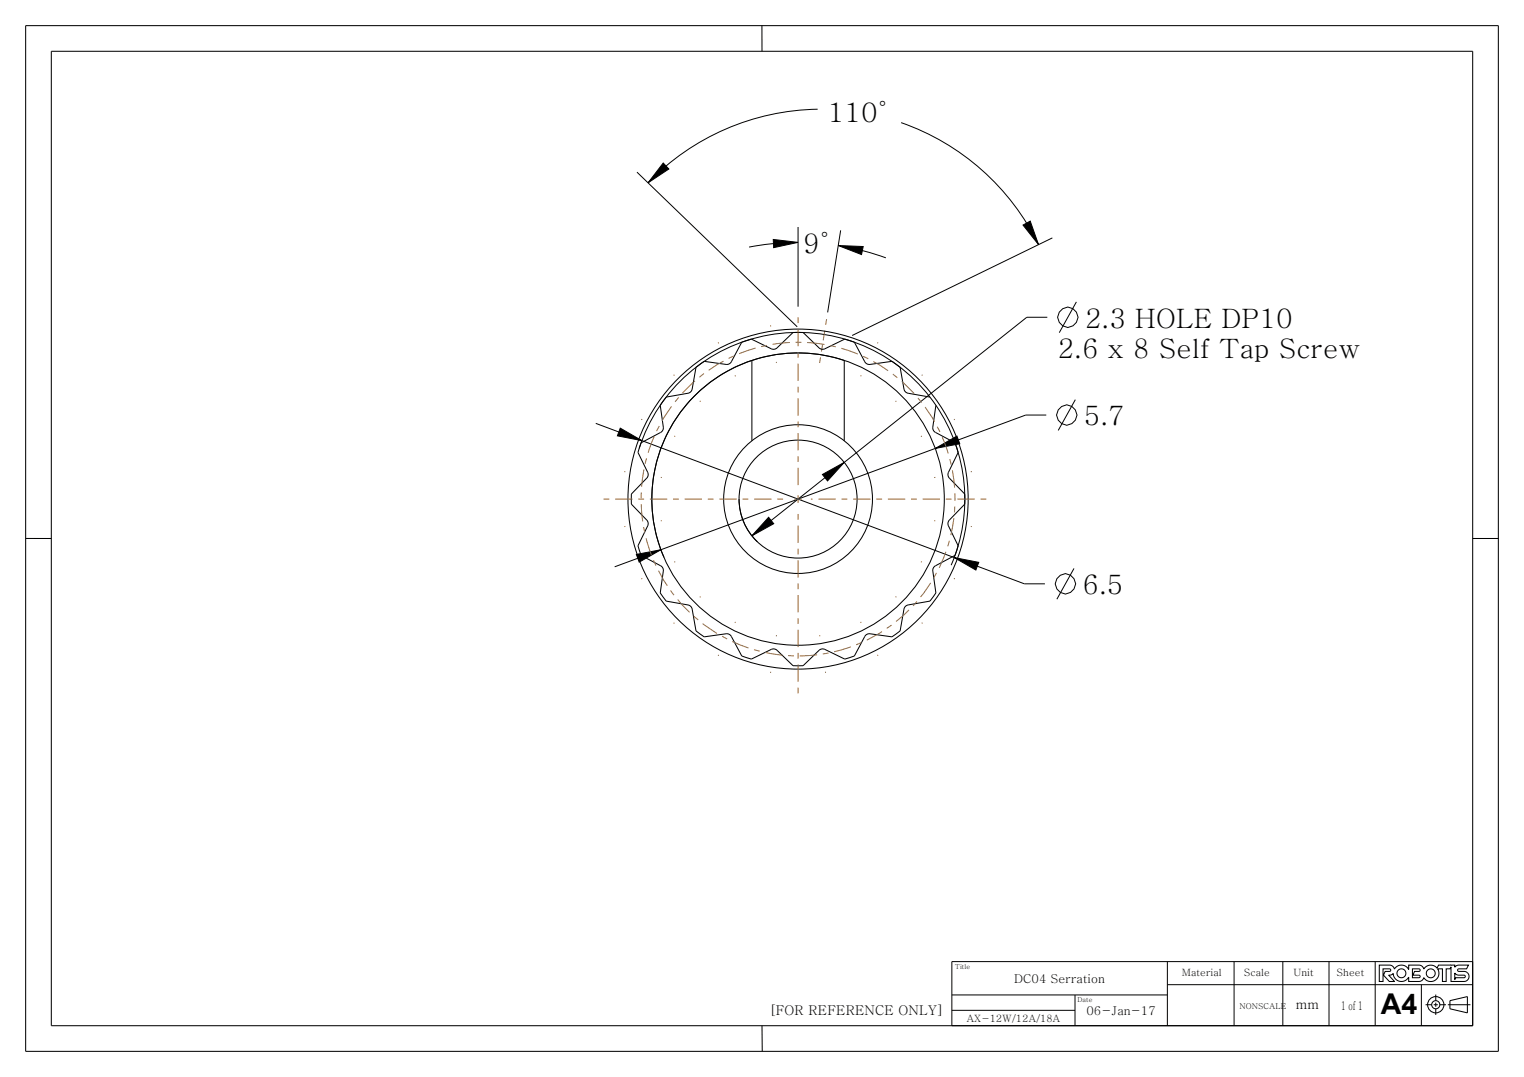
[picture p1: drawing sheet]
<svg xmlns="http://www.w3.org/2000/svg" width="297mm" height="210mm" viewBox="0 0 297 210" stroke-linecap="round" stroke-linejoin="round" font-family="sans-serif">
<path d="M129.3 31.8l1 1.2-4 2.6zM150.7 46.7l4.8 .6-4.7 1zM163.4 47.9l4.8 .2-.3 1.5zM199.4 43.9l1.4-.8 1.6 4.6zM120.9 83.5l4.2 2.4-4.8-.9zM160.3 92.5l4.2-2.3-3.2 3.6zM182.3 87.4l4.2-2.4 .5 1.5zM124 108.1l4.8-.9-4.2 2.4zM149.8 100.9l1 1.2-4.3 2.4zM186 108.7l4.7 1-.5 1.5z" fill="#000"/>
<g fill="none" stroke="#000" stroke-width=".19">
<path d="M124.1 33.6l31.3 30.1M129.3 31.8l1 1.2-4 2.6zM159.3 21.3a47 47 0 0 0-33 14.3M175.6 23.9a47 47 0 0 1 26.8 23.8M150.7 46.7l4.8 .6-4.7 1zM154.5 47.3l-4.7 .3-3.8 .6M155.5 44.3v15.5M163.4 47.9l4.8 .2-.3 1.5zM163.8 44.9l-2.5 16M164.4 48.1l4.6 1 3.6 1.2M199.4 43.9l1.4-.8 1.6 4.6zM205.1 46.4l-39 19"/>
<path d="M209.8 58.9l-3.4 6M164.5 70.3a28.5 28.5 0 0 0-30 7.8 28.5 28.5 0 0 0-5.1 30.6M181.2 77.4a32.5 32.5 0 0 0-56.6 10M182.4 79a32.5 32.5 0 0 1 3 31.2M204.1 61.9h-4l-53.6 42.6M209.6 77.9l-3.4 6M116.1 82.6l83.5 31.2h4M120.9 83.5l4.2 2.4-4.8-.9zM144 97.3a11.5 11.5 0 0 0 3.6 8.3M160.3 92.5l4.2-2.3-3.2 3.6zM182.3 87.4l4.2-2.4 .5 1.5zM203.9 80.9h-4l-80.1 29.6"/>
<path d="M124 108.1l4.8-.9-4.2 2.4zM149.8 100.9l1 1.2-4.3 2.4zM186 108.7l4.7 1-.5 1.5zM209.3 110.8l-3.3 6M185.5 187.5h101.5v12.5h-101.5zM185.5 197h24M185.5 194h42M209.5 194v6M227.5 192h59.5M227.5 187.5v12.5M240.5 187.5v12.5M250 187.5v12.5"/>
<path d="M259 187.5v12.5M268 187.5v12.5M277 192v8"/>
<circle cx="208.1" cy="61.9" r="1.96"/>
<circle cx="207.9" cy="80.9" r="1.96"/>
<circle cx="207.6" cy="113.8" r="1.96"/>
</g>
<g fill="none" stroke="#000" stroke-width=".2">
<path d="M5 5h287v200h-287zM10 10h277v190h-277zM148.5 4.9v5.1M5 105h5M292 105h-5M268.8 188.2h2.2l.5 .3 .2 .4a1.6 1.6 0 0 1 2.8 .1v-.8h2.3l.4 .3 .3 .4a1.6 1.6 0 0 1 2.6-.1l.2-.6h3.2v.4l.6-.4h2.1l-.4 .7h-1.5a.25 .25 0 0 0-.2 .3 .25 .25 0 0 0 .2 .2h1a.98 .98 0 0 1 1 1 .98 .98 0 0 1-1 1h-2.5v-2.9l-.2 .4h-.8v2.5h-.7v-2.5h-.9a1.6 1.6 0 0 1-.5 2.2 1.6 1.6 0 0 1-2.2-.5l-.3 .5-.4 .2-2.3 .1v-.9a1.6 1.6 0 0 1-1.8 .8 1.6 1.6 0 0 1-1.2-1.5l-.4 .3h-.5l1.2 1.3h-1l-1.2-1.3 .3-.7h.9a.25 .25 0 0 0 .2-.2 .25 .25 0 0 0-.2-.3h-1.3v2.5h-.7zM275.3 188.9l1.4 .1 .1 .2-.2 .2h-.9l-.4 .7 1.3 .1 .2 .1-.1 .3h-1.4zM277.8 195.9h1.2M279.4 195.9h.8M279.8 193.9v1.2M279.8 195.5v.8M279.8 196.7v1.2"/>
<path d="M280.6 195.9h1.2M282.2 195.9h4.4M282.6 195.1l3.4-.8v3.2l-3.4-.8zM283.5 189.7l.6 .4 1.3 .1 .1 .3-.2 .1h-1.6l-.2 .4zM148.5 200v5"/>
<circle cx="273.1" cy="189.8" r=".87"/>
<circle cx="278.8" cy="189.8" r=".87"/>
<circle cx="279.8" cy="195.9" r="1.59"/>
<circle cx="279.8" cy="195.9" r=".79"/>
</g>
<!-- layer: 3_ALL_AXES -->
<path d="M129.8 77.4l4.3-.7a1 1 0 0 0 .8-.8l.7-4.3 .7-.5 .9-.6 4.3 .6a1 1 0 0 0 1-.6l2.1-3.8 .7-.2 1.1-.4 3.9 1.9a1 1 0 0 0 1.1-.2l3.1-3h1.2h.8l3.1 3a1 1 0 0 0 1.2 .2l3.8-1.9 1.2 .4 .7 .2 2 3.8a1 1 0 0 0 1.1 .6l4.2-.6 1 .6 .6 .5 .8 4.3a1 1 0 0 0 .8 .8l4.2 .7 .7 1 .5 .6-.6 4.3a1 1 0 0 0 .5 1l3.8 2 .4 1.2 .2 .7-1.9 3.9a1 1 0 0 0 .2 1.1l3 3.1v1.2v.8l-3 3.1a1 1 0 0 0-.2 1.1l1.9 3.9-.2 .8-.4 1.1-3.8 2a1 1 0 0 0-.5 1l.6 4.3-.5 .7-.7 .9-4.2 .8a1 1 0 0 0-.8 .8l-.8 4.2-.6 .5-1 .7-4.2-.6a1 1 0 0 0-1.1 .5l-2 3.8-.7 .3-1.2 .3-3.8-1.9a1 1 0 0 0-1.2 .2l-3.1 3h-.8h-1.2l-3.1-3a1 1 0 0 0-1.1-.2l-3.9 1.9-1.1-.3-.7-.3-2.1-3.8a1 1 0 0 0-1-.5l-4.3 .6-.9-.7-.7-.5-.7-4.2a1 1 0 0 0-.8-.8l-4.3-.8-.7-.9-.4-.7 .6-4.3a1 1 0 0 0-.6-1l-3.8-2-.3-1.1-.3-.8 1.9-3.9a1 1 0 0 0-.2-1.1l-3-3.1v-1.2v-.8l3-3.1a1 1 0 0 0 .2-1.1l-1.9-3.9 .3-.7 .3-1.2 3.8-2a1 1 0 0 0 .6-1l-.6-4.3z" fill="none" stroke="#000" stroke-width=".2"/>
<g fill="none" stroke="#963" stroke-width=".19" stroke-dasharray="1.1 1.1 3.4 1.1" stroke-linecap="butt">
<path d="M131.3 73.1l.1 .1M136.5 78.3l-.1-.1M140 66.8l.1 .2M143.3 73.4l-.1-.2M150.2 63.4v.3M151.3 70.8v-.2M159.7 70.8l.6-3.7M161.1 62.2l-.7 4.2M167.7 73.4l.1-.2M171.1 66.8l-.1 .2M174.5 78.3l.2-.1M179.8 73.1l-.2 .1"/>
<path d="M121.7 92h.2M125 81.7l.2 .1M129 93.1h-.2M131.6 85.1l-.2-.1M179.5 85.1l.2-.1M182.1 93.1h.2M186.1 81.7l-.2 .1M186.1 97.3a30.6 30.6 0 0 0-45.2-26.8 30.6 30.6 0 0 0-1.9 52.5 30.6 30.6 0 0 0 47-23.4l.1-2.3M189.4 92h-.2M121.7 102.7l.2-.1M125 112.9l.2-.1M129 101.5l-.2 .1"/>
<path d="M131.6 109.5l-.2 .1M136.5 116.3l-.1 .2M174.5 116.3l.2 .2M179.5 109.5l.2 .1M182.1 101.5l.2 .1M186.1 112.9l-.2-.1M189.4 102.7l-.2-.1M131.3 121.6l.1-.2M140 127.9l.1-.2M143.3 121.3l-.1 .1M150.2 131.2v-.2M151.3 123.9v.2"/>
<path d="M159.7 123.9l.1 .2M160.9 131.2v-.2M167.7 121.3l.1 .1M171.1 127.9l-.1-.2M179.8 121.6l-.2-.2"/>
</g>
<!-- layer: 7_ALL_FEATURES -->
<g fill="none" stroke="#000" stroke-width=".2">
<path d="M146.5 70.3v15.6M164.5 70.3v15.6"/>
<circle cx="155.5" cy="97.3" r="33.2"/>
<circle cx="155.5" cy="97.3" r="28.5"/>
<circle cx="155.5" cy="97.3" r="14.5"/>
<circle cx="155.5" cy="97.3" r="11.5"/>
</g>
<!-- layer: AXIS -->
<path d="M155.5 61.9v32.9M117.6 97.3h35.4M192.2 97.3h-34.2M155.5 135.2v-35.4" fill="none" stroke="#963" stroke-width=".19" stroke-dasharray="1.1 1.1 3.4 1.1" stroke-linecap="butt"/>
<path d="M154.8 97.3h1.5M155.5 96.6v1.5" fill="none" stroke="#963" stroke-width=".19"/>
<text font-size="5.6" x="269.1" y="197.6">A4</text>
<g font-size="5.2">
<text x="161.3" y="23.9">110°</text>
<text x="156.5" y="49.4">9°</text>
<text x="211.4" y="63.9">2.3 HOLE DP10</text>
<text x="206.1" y="69.9">2.6 x 8 Self Tap Screw</text>
<text x="211.2" y="82.9">5.7</text>
<text x="211" y="115.8">6.5</text>
</g>
<g font-size="2.6">
<text x="149.9" y="197.8">[FOR REFERENCE ONLY]</text>
<text x="252.5" y="196.8">mm</text>
</g>
<g font-size="2.3">
<text x="197.6" y="191.7">DC04 Serration</text>
<text x="211.7" y="197.9">06-Jan-17</text>
<text x="261.4" y="196.9">1 of 1</text>
</g>
<g font-size="2">
<text x="230.3" y="190.3">Material</text>
<text x="242.4" y="190.3">Scale</text>
<text x="252.1" y="190.3">Unit</text>
<text x="260.5" y="190.4">Sheet</text>
<text x="188.3" y="199.3">AX-12W/12A/18A</text>
</g>
<text font-size="1.6" x="241.6" y="196.8">NONSCALE</text>
<g font-size="1.3">
<text x="186.1" y="189">Title</text>
<text x="210" y="195.5">Date</text>
</g>
</svg>
